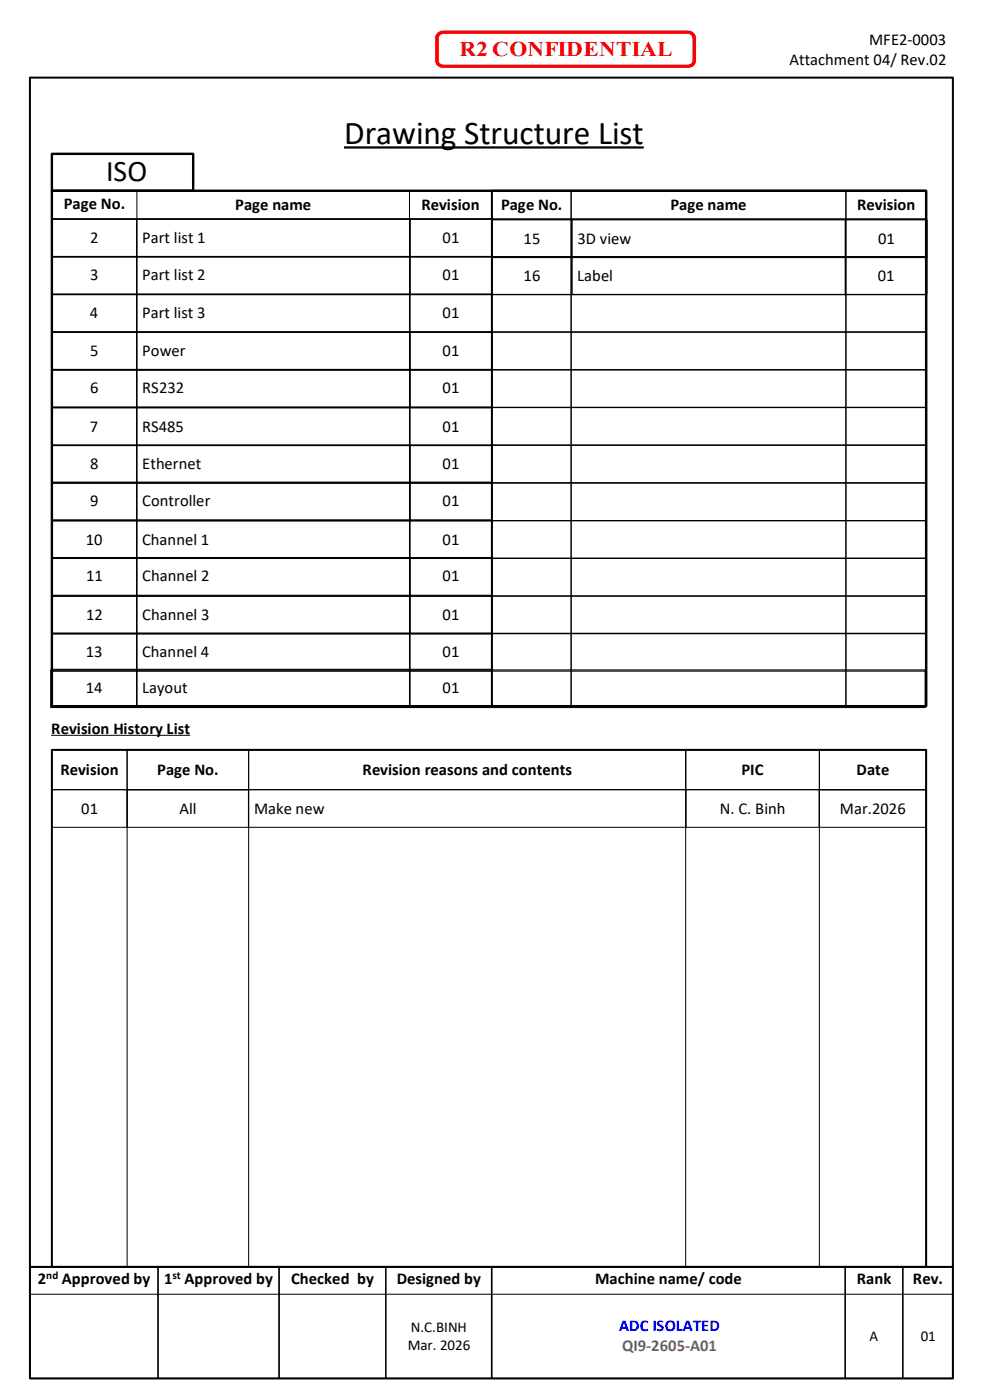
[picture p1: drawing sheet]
<svg xmlns="http://www.w3.org/2000/svg" width="210mm" height="297mm" viewBox="0 0 210 297" stroke-linecap="round" stroke-linejoin="round" font-family="sans-serif">
<path d="M6.3 16.5h195.8v275.9h-195.8zM104.4 40.5h92.1v109.3h-92.1z" fill="none" stroke="#000" stroke-width=".42"/>
<path d="M29 40.5h57.9v109.3h-57.9zM86.9 40.5h17.4v109.3h-17.4zM104.3 40.5h16.9v109.3h-16.9zM121.2 40.5h58.3v109.3h-58.3zM179.5 40.5h17v109.3h-17zM10.8 156h29.5" fill="none" stroke="#000" stroke-width=".21"/>
<path d="M73 31.3h63.6" fill="none" stroke="#000" stroke-width=".47"/>
<path d="M11 32.6h30v7.9h-30zM11 40.5h185.5v109.3h-185.5z" fill="none" stroke="#000" stroke-width=".51"/>
<path d="M92.8 6.9l1.2-.4h52.3a1.65 1.65 0 0 1 1.3 1.2l.1 5.2a1.63 1.63 0 0 1-1.4 1.5h-52.3a1.72 1.72 0 0 1-1.5-.9l-.2-.4v-5.4zM93.3 7.5l-.2 .3v5.3l.3 .4 .5 .2h52.2l.5-.2 .3-.5v-4.9l-.3-.6-.4-.3h-52.4z" fill="#f00"/>
<g fill="none" stroke="#000" stroke-width=".25">
<path d="M11 40.5h185.5v6h-185.5zM11 46.5h185.5v8h-185.5zM11 54.5h185.5v8h-185.5zM11 62.5h185.5v7.9h-185.5zM11 70.4h185.5v8h-185.5zM11 78.4h185.5v8h-185.5zM11 86.4h185.5v8h-185.5zM11 94.4h185.5v8h-185.5zM11 102.4h185.5v8h-185.5zM11 110.4h185.5v8h-185.5zM11 118.4h185.5v8h-185.5zM11 134.4h185.4v8h-185.4z"/>
<path d="M6.3 268.8h27.2v23.6h-27.2zM33.5 268.8h25.7v23.6h-25.7zM59.2 268.8h22.6v23.6h-22.6zM81.8 268.8h22.6v23.6h-22.6zM104.3 268.8h75v23.6h-75zM179.3 268.8h12.2v23.6h-12.2zM191.5 268.8h10.6v23.6h-10.6z"/>
</g>
<g fill="none" stroke="#000" stroke-width=".21">
<path d="M11 46.4h18v8h-18zM11 54.4h18v8h-18zM29 46.4h58v8h-58zM29 54.4h58v8h-58zM87 46.4h17.4v8h-17.4zM87 54.4h17.4v8h-17.4zM104.4 46.7h16.9v8h-16.9zM104.4 54.5h16.9v8h-16.9zM121.3 46.7h58v8h-58zM121.3 54.5h58v8h-58zM179.3 46.7h17.4v8h-17.4zM179.3 54.5h17.3v8h-17.3z"/>
<path d="M11 62.4h18v8h-18zM11 70.5h18v8h-18zM11 78.4h18v8h-18zM29 62.4h58v8h-58zM29 70.5h58v8h-58zM29 78.4h58v8h-58zM87 62.4h17.3v8h-17.3zM87 70.5h17.4v8h-17.4zM87 78.4h17.4v8h-17.4zM11 86.5h18v8h-18zM11 94.5h18v8h-18zM29 86.5h58v8h-58z"/>
<path d="M29 94.5h58v8h-58zM87 86.5h17.3v8h-17.3zM87 94.5h17.4v8h-17.4zM11 110.5h18v8h-18zM11 102.3h18v8h-18zM11 118.3h18v8h-18zM29 102.3h58v8h-58zM29 110.5h58v8h-58zM29 118.3h58v8h-58zM87 110.5h17.3v8h-17.3zM87 102.3h17.4v8h-17.4zM87 118.3h17.4v8h-17.4z"/>
<path d="M11 126.4h185.4v8.1h-185.4zM11 134.3h18v8h-18zM11 126.5h18v8h-18zM29 126.5h58v8h-58zM29 134.3h58v8h-58zM87 134.3h17.3v8h-17.3zM87 126.5h17.4v8h-17.4zM10.8 142.1h185.5v8h-185.5zM11 142h18v8h-18zM11 159.1h16v8.5h-16zM27 159.1h25.7v8.5h-25.7zM29 142h58v8h-58z"/>
<path d="M52.7 159.1h92.8v8.5h-92.8zM87 142h17.3v8h-17.3zM145.5 159.1h28.3v8.5h-28.3zM145.5 159.1v109.7M173.8 159.1h22.7v8.5h-22.7zM11 167.5h16v8h-16zM27 167.6h25.7v101.2h-25.7zM27 167.5h25.7v8h-25.7zM52.7 167.5h92.8v8h-92.8zM145.5 167.5h28.3v8h-28.3zM173.8 167.5h22.7v8h-22.7zM173.8 167.6h22.7v101.2h-22.7z"/>
<path d="M6.3 274.6h195.8"/>
</g>
<path d="M11 159.1h185.5v109.7h-185.5zM6.3 268.8h195.8" fill="none" stroke="#000" stroke-width=".42"/>
<text font-size="7.1" x="73" y="30.5">Drawing Structure List</text>
<text font-size="6.4" x="22.5" y="38.5">ISO</text>
<text font-size="4.4" fill="#f00" x="97.5" y="11.9">R2 CONFIDENTIAL</text>
<g font-size="3.5">
<text x="184.4" y="9.6">MFE2-0003</text>
<text x="167.5" y="13.8">Attachment 04/ Rev.02</text>
<text x="13.5" y="44.3">Page No.</text>
<text x="49.9" y="44.5">Page name</text>
<text x="89.4" y="44.5">Revision</text>
<text x="106.3" y="44.5">Page No.</text>
<text x="142.2" y="44.5">Page name</text>
<text x="181.8" y="44.5">Revision</text>
<text x="19.1" y="51.5">2</text>
<text x="30.2" y="51.5">Part list 1</text>
<text x="93.9" y="51.5">01</text>
<text x="111.1" y="51.7">15</text>
<text x="122.5" y="51.7">3D view</text>
<text x="186.3" y="51.7">01</text>
<text x="19.1" y="59.5">3</text>
<text x="30.2" y="59.5">Part list 2</text>
<text x="93.9" y="59.5">01</text>
<text x="111.1" y="59.6">16</text>
<text x="122.5" y="59.6">Label</text>
<text x="186.2" y="59.6">01</text>
<text x="19.1" y="67.5">4</text>
<text x="30.1" y="67.5">Part list 3</text>
<text x="93.9" y="67.5">01</text>
<text x="19.1" y="75.6">5</text>
<text x="30.2" y="75.6">Power</text>
<text x="93.9" y="75.6">01</text>
<text x="19.1" y="83.4">6</text>
<text x="30.2" y="83.4">RS232</text>
<text x="93.9" y="83.4">01</text>
<text x="19.1" y="91.6">7</text>
<text x="30.1" y="91.6">RS485</text>
<text x="93.9" y="91.6">01</text>
<text x="19.1" y="99.6">8</text>
<text x="30.2" y="99.6">Ethernet</text>
<text x="93.9" y="99.6">01</text>
<text x="19.1" y="107.4">9</text>
<text x="30.2" y="107.4">Controller</text>
<text x="93.9" y="107.4">01</text>
<text x="18.2" y="115.6">10</text>
<text x="30.1" y="115.6">Channel 1</text>
<text x="93.9" y="115.6">01</text>
<text x="18.2" y="123.4">11</text>
<text x="30.2" y="123.4">Channel 2</text>
<text x="93.9" y="123.4">01</text>
<text x="18.2" y="131.6">12</text>
<text x="30.2" y="131.6">Channel 3</text>
<text x="93.9" y="131.6">01</text>
<text x="18.2" y="139.4">13</text>
<text x="30.1" y="139.4">Channel 4</text>
<text x="93.9" y="139.4">01</text>
<text x="18.2" y="147.1">14</text>
<text x="30.1" y="147.1">Layout</text>
<text x="93.9" y="147.1">01</text>
<text x="10.9" y="155.6">Revision History List</text>
<text x="12.8" y="164.4">Revision</text>
<text x="33.4" y="164.4">Page No.</text>
<text x="76.9" y="164.4">Revision reasons and contents</text>
<text x="157.3" y="164.4">PIC</text>
<text x="181.7" y="164.4">Date</text>
<text x="17.2" y="172.6">01</text>
<text x="38.1" y="172.6">All</text>
<text x="53.9" y="172.6">Make new</text>
<text x="152.7" y="172.6">N. C. Binh</text>
<text x="178.2" y="172.6">Mar.2026</text>
<text x="8" y="272.3">2</text>
<text x="13.1" y="272.3">Approved by</text>
<text x="34.8" y="272.3">1</text>
<text x="39.2" y="272.3">Approved by</text>
<text x="61.8" y="272.3">Checked by</text>
<text x="84.2" y="272.3">Designed by</text>
<text x="126.2" y="272.3">Machine name/ code</text>
<text x="181.8" y="272.3">Rank</text>
<text x="193.7" y="272.3">Rev.</text>
</g>
<text font-size="3.5" fill="#00f" x="131.4" y="282.4">ADC ISOLATED</text>
<text font-size="3.5" fill="#7030a0" x="132" y="286.6">QI9-2605-A01</text>
<g font-size="3.2">
<text x="86.5" y="286.3">Mar. 2026</text>
<text x="87.2" y="282.5">N.C.BINH</text>
<text x="184.4" y="284.4">A</text>
<text x="195.3" y="284.4">01</text>
</g>
<g font-size="2.4">
<text x="9.8" y="271.3">nd</text>
<text x="36.6" y="271.3">st</text>
</g>
</svg>
